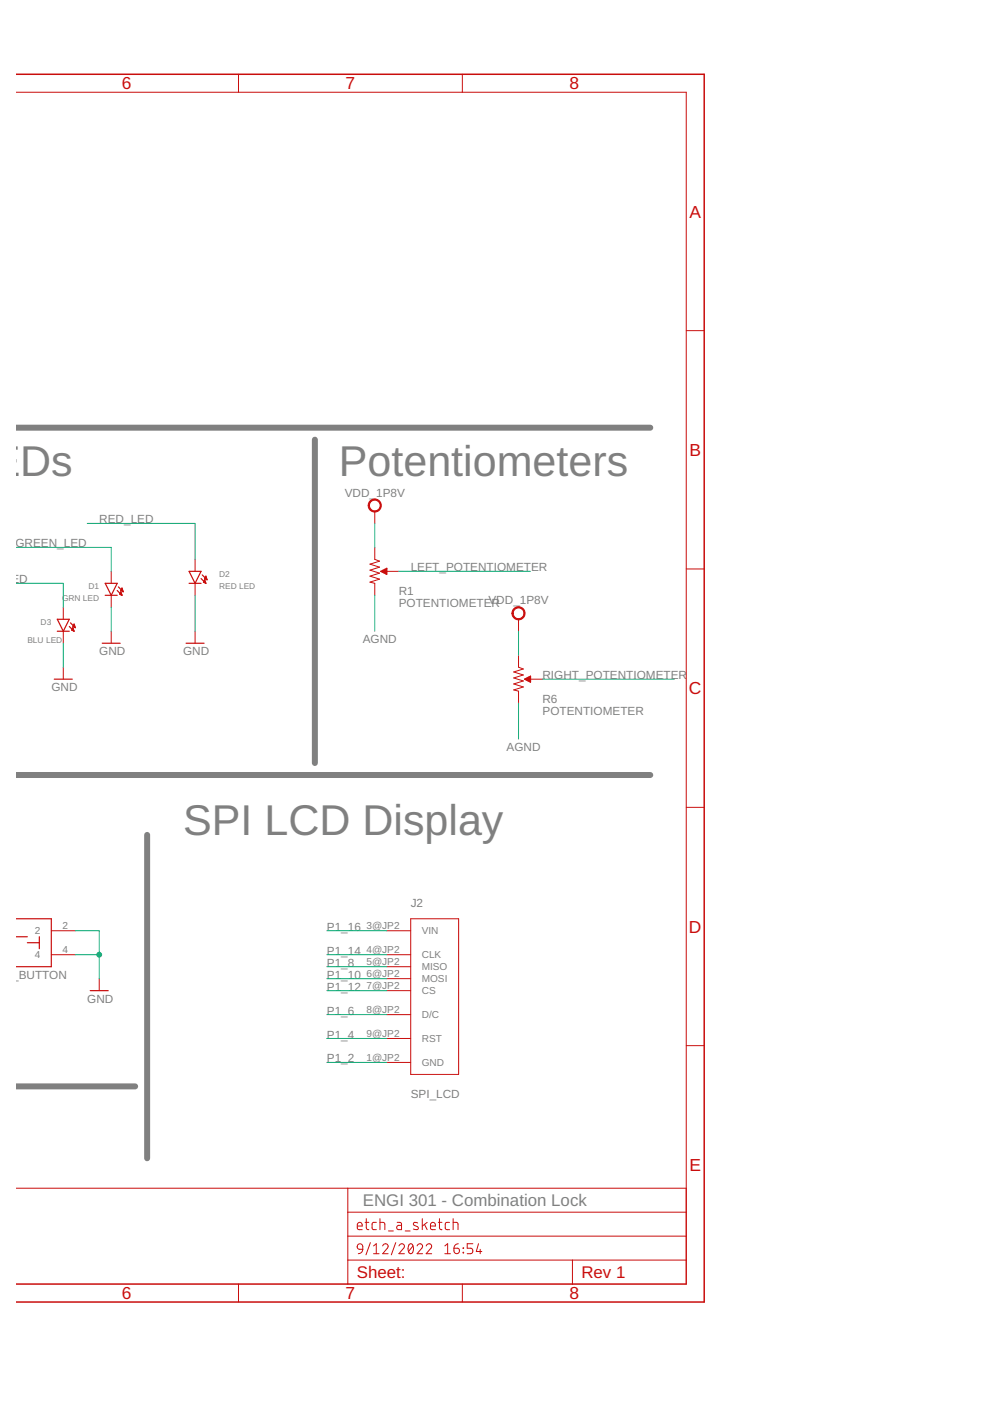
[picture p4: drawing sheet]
<svg xmlns="http://www.w3.org/2000/svg" width="210mm" height="297mm" viewBox="0 0 210 297" stroke-linecap="round" stroke-linejoin="round" font-family="sans-serif">
<path d="M3.4 90.7h134.5M66.8 93.2v68.6M3.4 164.3h134.5M31.2 177v68.6M3.4 230.3h25.3" fill="none" stroke="#808080" stroke-width="1.3"/>
<g fill="none" stroke="#c90d0c" stroke-width=".21">
<path d="M3.4 19.6h142.1v252.6h-142.1M50.6 15.7v3.9M98 15.7v3.9M145.5 70.1h3.8M41.4 118.6v2.5M79.5 116.1v2.5l1 .4-2.1 .6 2.1 .6-2.1 .7 2.1 .6-2.1 .7 2.1 .6-2.1 .6 1.1 .3v2.5M79.5 108.4v2.6M13.4 128.8v2.5M13.4 133.8v2.6M23.6 121.1v2.6M23.6 126.2v2.6M23.6 133.8v2.6"/>
<path d="M41.4 123.7v2.5M41.4 133.8v2.6M82 121.1h2.5M109.9 138.9v2.6l1.1 .3-2.1 .7 2.1 .6-2.1 .6 2.1 .7-2.1 .6 2.1 .6-2.1 .7 1 .2v2.6M109.9 131.3v2.5M145.5 120.6h3.8M13.4 141.5v2.5M112.5 144h2.5M145.5 171.2h3.8M10.9 197.3h5.1M82 197.3h5.1M87.1 194.8h10.1v33h-10.1z"/>
<path d="M10.9 202.4h5.1M21 207.5v2.5M82 202.4h5.1M82 205h5.1M82 207.5h5.1M82 210h5.1M82 215.1h5.1M82 225.3h5.1M82 220.2h5.1M145.5 221.7h3.8M3.4 251.9h142.1M73.7 251.9v20.3"/>
<path d="M73.7 257h71.8M75.8 259.9h1a.55 .55 0 0 0-.4-.7 .55 .55 0 0 0-.6 .5l.1 .9 .9 .1M77.4 259.2h.8M77.7 258.4v1.9l.1 .3 .4 .1M79.8 259.2h-.7l-.2 .3 .1 1.1 .8 .1M80.6 259.2l.9 .1 .1 1.4M80.6 258.4v2.3M84.2 259.2h.7l.2 .2v1.3h-.5a.46 .46 0 0 1-.5-.4 .46 .46 0 0 1 .5-.5h.5M88.6 259.3l-.8-.1-.1 .4 .9 .6v.4l-.2 .1-.7-.1M89.5 258.4v2.3M90 259.6l.6 1.1M90.6 259.2l-1.1 .7"/>
<path d="M91.3 259.9h1a.55 .55 0 0 0-.3-.7 .55 .55 0 0 0-.7 .5l.1 .9 .9 .1M92.9 259.2h.8M93.2 258.4v1.9l.1 .3 .4 .1M95.3 259.2h-.7l-.2 .3 .1 1.1 .8 .1M96.1 259.2l.9 .1 .1 1.4M96.1 258.4v2.3M50.6 272.2v3.9M73.7 267.2h71.8M73.7 262.1h71.8M75.9 263.9l.3-.2 .6 .2 .1 1-1-.2-.2-.3zM76.9 264.9l-.3 .6-.6 .3M78.5 263.5l-.9 2.5"/>
<path d="M79.2 264.2l.6-.5v2.1M79.2 265.8h1.2M81.1 264.2a.58 .58 0 0 1 .9-.5 .58 .58 0 0 1 .1 .9l-1 1.2h1.2M82.4 261h1M83.9 263.5l-.9 2.5M84.6 264.2a.58 .58 0 0 1 .8-.5 .58 .58 0 0 1 .2 .9l-1 1.2h1.1M85.9 261h1.1M86.8 263.8l.1-.1a.86 .86 0 0 1 .8 1.3l-.1 .3a.5 .5 0 0 1-.5 .5 .5 .5 0 0 1-.5-.5l-.1-.8zM87.6 264.2l-1 1.1M88.4 264.2a.58 .58 0 0 1 .9-.5 .58 .58 0 0 1 .1 .9l-1 1.2h1.2M90.4 264.2a.58 .58 0 0 1 .8-.5 .58 .58 0 0 1 .2 .9l-1 1.2h1.1M94.3 265.8h1.2"/>
<path d="M94.3 264.2l.6-.5v2.1M96.2 264.6h.7a.59 .59 0 0 1 .5 .7 .59 .59 0 0 1-.6 .5 .59 .59 0 0 1-.6-.6zM97.2 263.7l-.7 .3-.3 .6M98 272.2v3.9M98.2 264.6l.1 .1zM98.2 265.5l.1 .1zM100.2 263.7h-1.1v.9h.7a.59 .59 0 0 1 .5 .6 .59 .59 0 0 1-.5 .6h-.7M101.5 263.7l-.5 1.6h1.2M101.8 264.9v.9M121.4 267.2v5"/>
</g>
<path d="M3.4 15.7h145.9v260.4h-145.9" fill="none" stroke="#c90d0c" stroke-width=".32"/>
<g fill="none" stroke="#c90d0c" stroke-width=".25">
<path d="M12.1 131.3h2.6l-1.3 2.5zM12.1 133.8h2.6M14.7 132.8l1 1M14.9 132.1l1.1 1M15.3 133.6h.3M15.3 133.4h.3M15.4 133.2h.1M15.5 133.1l.2 .7-.5-.2zM15.5 132.7h.4M15.6 132.5h.2M15.7 132.3l.3 .8-.5-.3zM15.7 132.9h.2"/>
<path d="M21.7 136.4h3.8M22.3 123.7h2.5l-1.2 2.5zM22.3 126.2h2.5M24.8 125.2l1.1 1M25.1 124.4l1 1.1M25.4 125.8h.3M25.5 125.6h.2M25.5 126.1h.3M25.6 125.5l.3 .7-.5-.2zM25.6 125.2h.4M25.7 124.9h.3M25.8 124.7h.1"/>
<path d="M25.9 124.7l.2 .8-.5-.3zM26 125.4h.1M39.5 136.4h3.8M40.1 123.7h2.5M40.1 121.1h2.5l-1.2 2.6zM42.6 122.7l1 1M42.9 121.9l1 1M43.1 123.4l.3-.5 .2 .8M43.1 123.4l.5 .3M43.2 123.4h.4M43.3 123.2h.2M43.4 123h.1"/>
<path d="M43.5 122.5h.3M43.5 122.7h.3M43.5 123.6h.1M43.6 122.3h.1M43.6 122.2l.3 .7-.5-.2zM80.7 121.1l1.3-.6v1.3zM80.8 121.2h1.2M81.1 120.9h.9M81.2 121.4h.8M81.6 120.7h.4M81.7 121.6h.3M82 120.5h.1"/>
<path d="M11.5 144h3.8M111.2 144l1.3-.6v1.2zM111.3 144.1h1.2M111.5 143.8h1M111.8 144.3h.7M112 143.6h.5M112.2 144.5h.3M112.4 143.4h.1M3.4 194.8h7.5v10.2h-7.5M3.4 198.6h2.4M5.8 199.9h2.5M8.3 198.6v2.5"/>
<path d="M19.1 210h3.8"/>
</g>
<g fill="#c90d0c" stroke="#c90d0c" stroke-width=".21">
<path d="M78.4 106.2a1.4 1.4 0 0 1 2.3 .3 1.4 1.4 0 0 1-.9 2 1.4 1.4 0 0 1-1.7-1.3h.2a1.15 1.15 0 0 1 1.6-1.1 1.15 1.15 0 0 1 .3 1.9 1.15 1.15 0 0 1-1.8-.5l-.1-.3h-.2z" fill-rule="evenodd"/>
<path d="M108.9 129.1a1.4 1.4 0 0 1 2.2 .2 1.4 1.4 0 0 1-.8 2.1 1.4 1.4 0 0 1-1.8-1.4h.3a1.14 1.14 0 0 1 1.6-1 1.14 1.14 0 0 1 .3 1.9 1.14 1.14 0 0 1-1.9-.6v-.3h-.3z" fill-rule="evenodd"/>
</g>
<g fill="none" stroke="#0dab76" stroke-width=".21">
<path d="M3.4 116.1h20.2v5M18.5 111h22.9v7.6M79.5 111v5.1M3.4 123.7h10v5.1M13.4 136.4v5.1M23.6 128.8v5M41.4 126.2v7.6M79.5 126.2v7.6M84.5 121.1h28M109.9 133.8v5.1M109.9 149.1v7.6M115 144h28"/>
<path d="M16 197.3h5v10.2M69.3 197.3h12.7M16 202.4h5M69.3 202.4h12.7M69.3 205h12.7M69.3 207.5h12.7M69.3 210h12.7M69.3 215.1h12.7M69.3 220.2h12.7M69.3 225.3h12.7"/>
</g>
<circle cx="21" cy="202.4" r=".51" fill="#0dab76" stroke="#0dab76" stroke-width=".21"/>
<g font-size="9.1" fill="#808080">
<text x="4.3" y="100.8">Ds</text>
<text x="71.8" y="100.8">Potentiometers</text>
<text x="38.8" y="177">SPI LCD Display</text>
</g>
<g font-size="3.7" fill="#c90d0c">
<text x="25.8" y="18.9">6</text>
<text x="73.3" y="18.9">7</text>
<text x="120.7" y="18.9">8</text>
<text x="146.2" y="46.1">A</text>
<text x="146.2" y="96.7">B</text>
<text x="146.1" y="147.2">C</text>
<text x="146.1" y="197.7">D</text>
<text x="146.2" y="248.3">E</text>
<text x="25.8" y="275.4">6</text>
<text x="73.3" y="275.4">7</text>
<text x="120.7" y="275.4">8</text>
</g>
<text font-size="3.6" fill="#808080" x="76.9" y="255.7">ENGI 301 - Combination Lock</text>
<g font-size="3.6" fill="#c90d0c">
<text x="75.7" y="271">Sheet:</text>
<text x="123.3" y="271">Rev 1</text>
</g>
<g font-size="2.5" fill="#808080">
<text x="73.1" y="105.3">VDD_1P8V</text>
<text x="21" y="111">RED_LED</text>
<text x="3.3" y="116.1">GREEN_LED</text>
<text x="-.4" y="123.7">_LED</text>
<text x="87.1" y="121.1">LEFT_POTENTIOMETER</text>
<text x="84.5" y="128.8">POTENTIOMETER</text>
<text x="84.5" y="126.2">R1</text>
<text x="103.6" y="128.1">VDD_1P8V</text>
<text x="76.9" y="136.4">AGND</text>
<text x="21" y="138.9">GND</text>
<text x="38.8" y="138.9">GND</text>
<text x="115" y="144">RIGHT_POTENTIOMETER</text>
<text x="10.9" y="146.5">GND</text>
<text x="115" y="149.1">R6</text>
<text x="115" y="151.6">POTENTIOMETER</text>
<text x="107.4" y="159.2">AGND</text>
<text x="69.3" y="197.3">P1_16</text>
<text x="87.1" y="192.3">J2</text>
<text x="69.3" y="202.4">P1_14</text>
<text x="-.9" y="207.5">SH_BUTTON</text>
<text x="69.3" y="204.9">P1_8</text>
<text x="69.3" y="207.5">P1_10</text>
<text x="18.5" y="212.6">GND</text>
<text x="69.3" y="210">P1_12</text>
<text x="69.3" y="215.1">P1_6</text>
<text x="69.3" y="220.2">P1_4</text>
<text x="69.3" y="225.3">P1_2</text>
<text x="87.1" y="232.9">SPI_LCD</text>
</g>
<g font-size="2.1" fill="#808080">
<text x="13.2" y="197">2</text>
<text x="77.7" y="197">3@JP2</text>
<text x="7.4" y="198.1">2</text>
<text x="7.4" y="203.2">4</text>
<text x="13.2" y="202.1">4</text>
<text x="77.7" y="202.1">4@JP2</text>
<text x="89.4" y="198.1">VIN</text>
<text x="89.4" y="203.2">CLK</text>
<text x="77.7" y="204.6">5@JP2</text>
<text x="77.7" y="207.1">6@JP2</text>
<text x="77.7" y="209.7">7@JP2</text>
<text x="89.4" y="205.7">MISO</text>
<text x="89.4" y="208.2">MOSI</text>
<text x="77.7" y="214.8">8@JP2</text>
<text x="89.4" y="210.8">CS</text>
<text x="89.4" y="215.9">D/C</text>
<text x="77.7" y="219.8">9@JP2</text>
<text x="89.4" y="220.9">RST</text>
<text x="77.7" y="224.9">1@JP2</text>
<text x="89.4" y="226">GND</text>
</g>
<g font-size="1.8" fill="#808080">
<text x="18.8" y="125">D1</text>
<text x="46.4" y="125">RED LED</text>
<text x="46.4" y="122.4">D2</text>
<text x="13.1" y="127.5">GRN LED</text>
<text x="5.8" y="136.4">BLU LED</text>
<text x="8.6" y="132.6">D3</text>
</g>
</svg>
